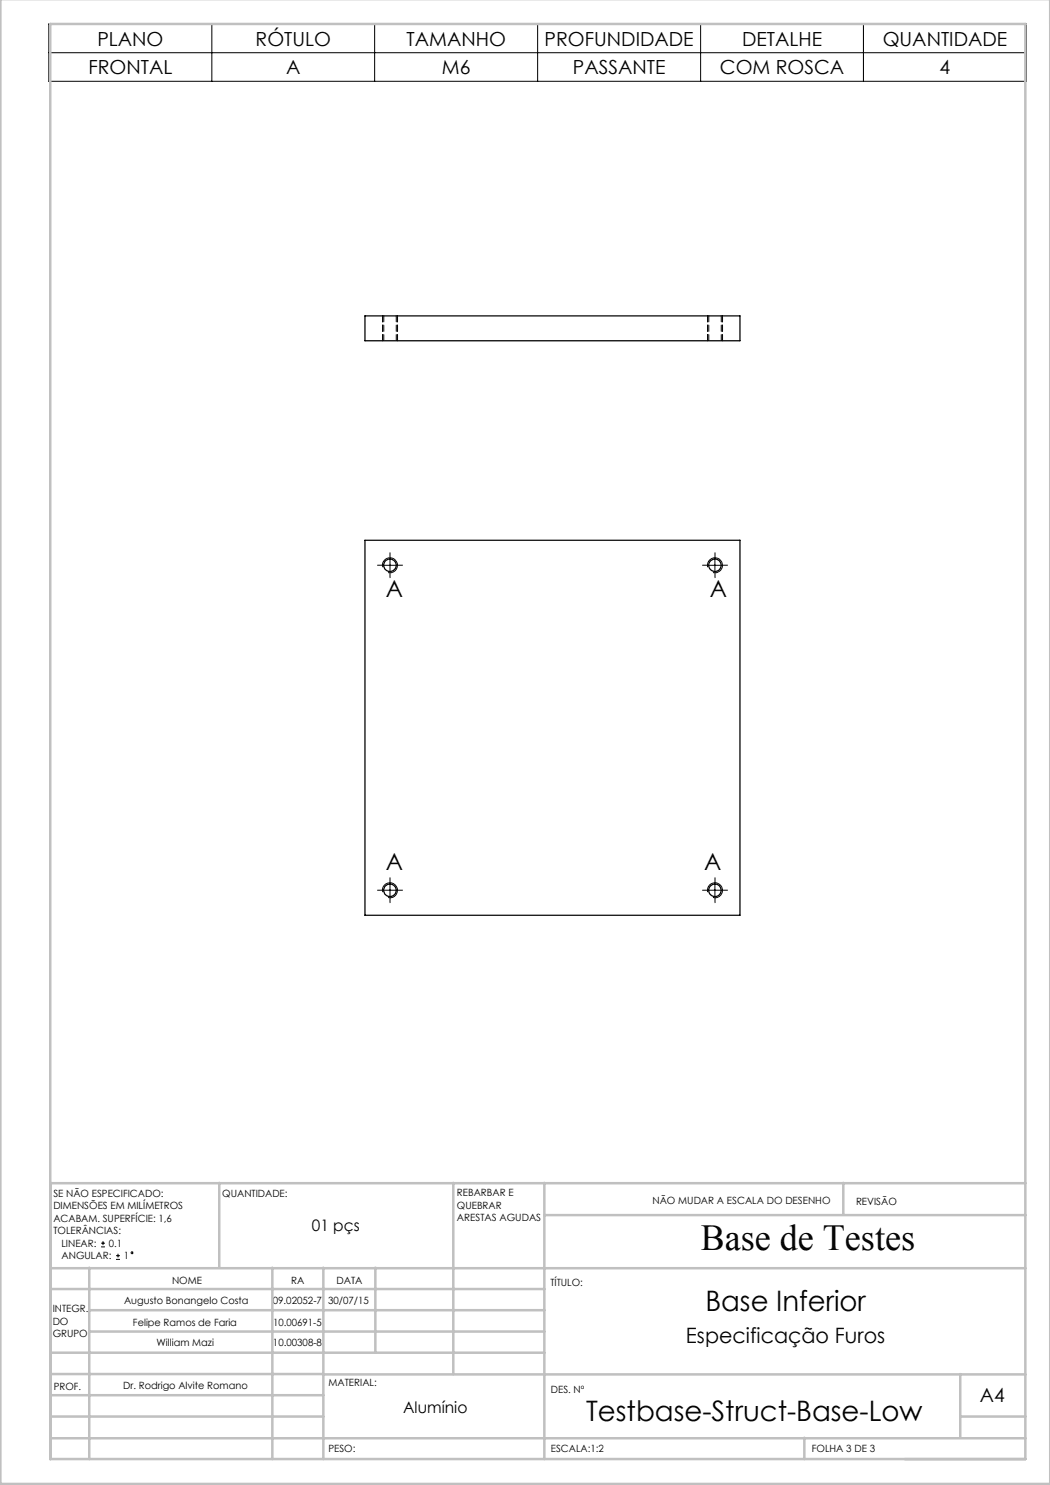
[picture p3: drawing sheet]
<svg xmlns="http://www.w3.org/2000/svg" width="210mm" height="297mm" viewBox="0 0 210 297" stroke-linecap="round" stroke-linejoin="round" font-family="sans-serif">
<g fill="none" stroke="#000" stroke-width=".2">
<path d="M9.8 4.8h195.5v11.5h-195.5zM9.8 10.5h195.5M42.4 4.8v11.5M74.9 4.8v11.5M107.5 4.8v11.5M140.1 4.8v11.5M172.7 4.8v11.5M76.6 113.4a1.5 1.5 0 0 1 1.3-1.8 1.5 1.5 0 0 1 1.6 1.6 1.5 1.5 0 0 1-1.9 1.3M76.7 113.1h2.5M78 111.8v2.5M141.5 113.4a1.5 1.5 0 0 1 1.4-1.8 1.5 1.5 0 0 1 1.6 1.6 1.5 1.5 0 0 1-1.9 1.3M141.7 113.1h2.6"/>
<path d="M143 111.8v2.5M76.6 178.4a1.49 1.49 0 0 1 1.3-1.8 1.49 1.49 0 0 1 1.6 1.6 1.49 1.49 0 0 1-1.9 1.3M76.7 178h2.5M78 176.8v2.5M141.5 178.4a1.49 1.49 0 0 1 1.3-1.8 1.49 1.49 0 0 1 1.7 1.6 1.49 1.49 0 0 1-1.9 1.3M141.7 178h2.6M143 176.8v2.5M20.2 249.4h.8M20.2 248.6h.8M20.6 248.2v.8M23.2 251.9h.8M23.2 251.1h.8"/>
<path d="M23.6 250.8v.7"/>
<circle cx="26.4" cy="250.5" r=".19"/>
</g>
<g fill="none" stroke="#c0c0c0" stroke-width=".5">
<path d="M.1 -.1v296.9h209.9v-296.9M10.1 4.8h195v287h-195zM10.1 236.6h195M43.9 236.6v16.9M90.7 236.6v38.2M108.9 236.6v55.2M168.7 236.6v6.3M10.1 257.8h98.8M10.1 253.6h195M17.9 253.5v38.3M54.5 253.5v38.3M64.7 253.5v38.3"/>
<path d="M75.1 253.5v17M108.9 243h96.2M10.1 270.5h98.8M10.1 279h54.6M10.1 274.8h54.6M17.9 266.3h91M17.9 262h91M64.7 274.9h140.4M192.1 274.8v12.7M10.1 283.3h54.6M10.1 287.7h195M160.9 287.5v4.3"/>
<path d="M192.1 283.3h13"/>
</g>
<g fill="none" stroke="#000" stroke-width=".2" stroke-dasharray="15.2 1.3 1.3 1.3">
<path d="M76.8 113h-1.3M78 111.8v-1.3M78 114.3v1.2M79.3 113h1.2M141.8 113h-1.3M143 111.8v-1.3M143 114.3v1.2M144.3 113h1.2M76.8 178h-1.3M78 176.8v-1.3M78 179.3v1.2M79.3 178h1.2"/>
<path d="M141.8 178h-1.3M143 176.8v-1.3M143 179.3v1.2M144.3 178h1.2"/>
</g>
<path d="M76.5 63.1v5M76.8 63.1v5M79.3 68.1v-5M79.5 63.1v5M141.5 63.1v5M141.8 63.1v5M144.3 68.1v-5M144.5 63.1v5" fill="none" stroke="#000" stroke-width=".2" stroke-dasharray="1.3 .6"/>
<g fill="none" stroke="#000" stroke-width=".25">
<path d="M73 63.2h75v5h-75zM73 108.1h75v75h-75z"/>
<circle cx="78" cy="113.1" r="1.26"/>
<circle cx="143" cy="113" r="1.25"/>
<circle cx="78" cy="178.1" r="1.26"/>
<circle cx="143" cy="178.1" r="1.25"/>
</g>
<text font-size="7.3" x="140.1" y="249.9">Base de Testes</text>
<g font-size="5.6">
<text x="141.1" y="262.2">Base Inferior</text>
<text x="117.2" y="284.3">Testbase-Struct-Base-Low</text>
</g>
<g font-size="4.7">
<text x="77.2" y="119.5">A</text>
<text x="142" y="119.5">A</text>
<text x="77.2" y="174">A</text>
<text x="140.8" y="174">A</text>
</g>
<text font-size="4.2" x="137.2" y="268.6">Especificação Furos</text>
<g font-size="3.9">
<text x="19.5" y="9.1">PLANO</text>
<text x="51.1" y="9.1">RÓTULO</text>
<text x="81.3" y="9.1">TAMANHO</text>
<text x="108.9" y="9.1">PROFUNDIDADE</text>
<text x="148.4" y="9.1">DETALHE</text>
<text x="176.5" y="9.1">QUANTIDADE</text>
<text x="17.7" y="14.8">FRONTAL</text>
<text x="57.2" y="14.8">A</text>
<text x="88.4" y="14.8">M6</text>
<text x="114.6" y="14.8">PASSANTE</text>
<text x="144" y="14.8">COM ROSCA</text>
<text x="187.9" y="14.8">4</text>
<text x="196" y="280.4">A4</text>
</g>
<g font-size="3.2">
<text x="62.4" y="246.2">01 pçs</text>
<text x="80.6" y="282.7">Alumínio</text>
</g>
<g font-size="2">
<text x="10.7" y="239.4">SE NÃO ESPECIFICADO:</text>
<text x="44.5" y="239.4">QUANTIDADE:</text>
<text x="91.4" y="239.3">REBARBAR E</text>
<text x="10.7" y="241.9">DIMENSÕES EM MILÍMETROS</text>
<text x="10.7" y="244.4">ACABAM. SUPERFÍCIE: 1,6</text>
<text x="91.4" y="241.8">QUEBRAR</text>
<text x="91.4" y="244.3">ARESTAS AGUDAS</text>
<text x="130.5" y="240.8">NÃO MUDAR A ESCALA DO DESENHO</text>
<text x="171.2" y="241">REVISÃO</text>
<text x="10.7" y="246.9">TOLERÂNCIAS:</text>
<text x="12.3" y="249.4">LINEAR:</text>
<text x="12.3" y="251.9">ANGULAR:</text>
<text x="21.8" y="249.4">0.1</text>
<text x="24.8" y="251.9">1</text>
<text x="34.4" y="256.8">NOME</text>
<text x="58.3" y="256.7">RA</text>
<text x="67.3" y="256.7">DATA</text>
<text x="110.1" y="257.1">TÍTULO:</text>
<text x="10.5" y="262.4">INTEGR.</text>
<text x="24.8" y="260.9">Augusto Bonangelo Costa</text>
<text x="54.5" y="260.7">09.02052-7</text>
<text x="65.6" y="260.7">30/07/15</text>
<text x="10.5" y="264.9">DO</text>
<text x="10.5" y="267.4">GRUPO</text>
<text x="26.6" y="265.1">Felipe Ramos de Faria</text>
<text x="31.3" y="269.2">William Mazi</text>
<text x="54.6" y="269.2">10.00308-8</text>
<text x="54.6" y="265.1">10.00691-5</text>
<text x="10.7" y="277.9">PROF.</text>
<text x="24.6" y="277.8">Dr. Rodrigo Alvite Romano</text>
<text x="65.7" y="277.3">MATERIAL:</text>
<text x="110.2" y="278.5">DES. Nº</text>
<text x="65.7" y="290.3">PESO:</text>
<text x="110.2" y="290.5">ESCALA:1:2</text>
<text x="162.4" y="290.4">FOLHA 3 DE 3</text>
</g>
</svg>
